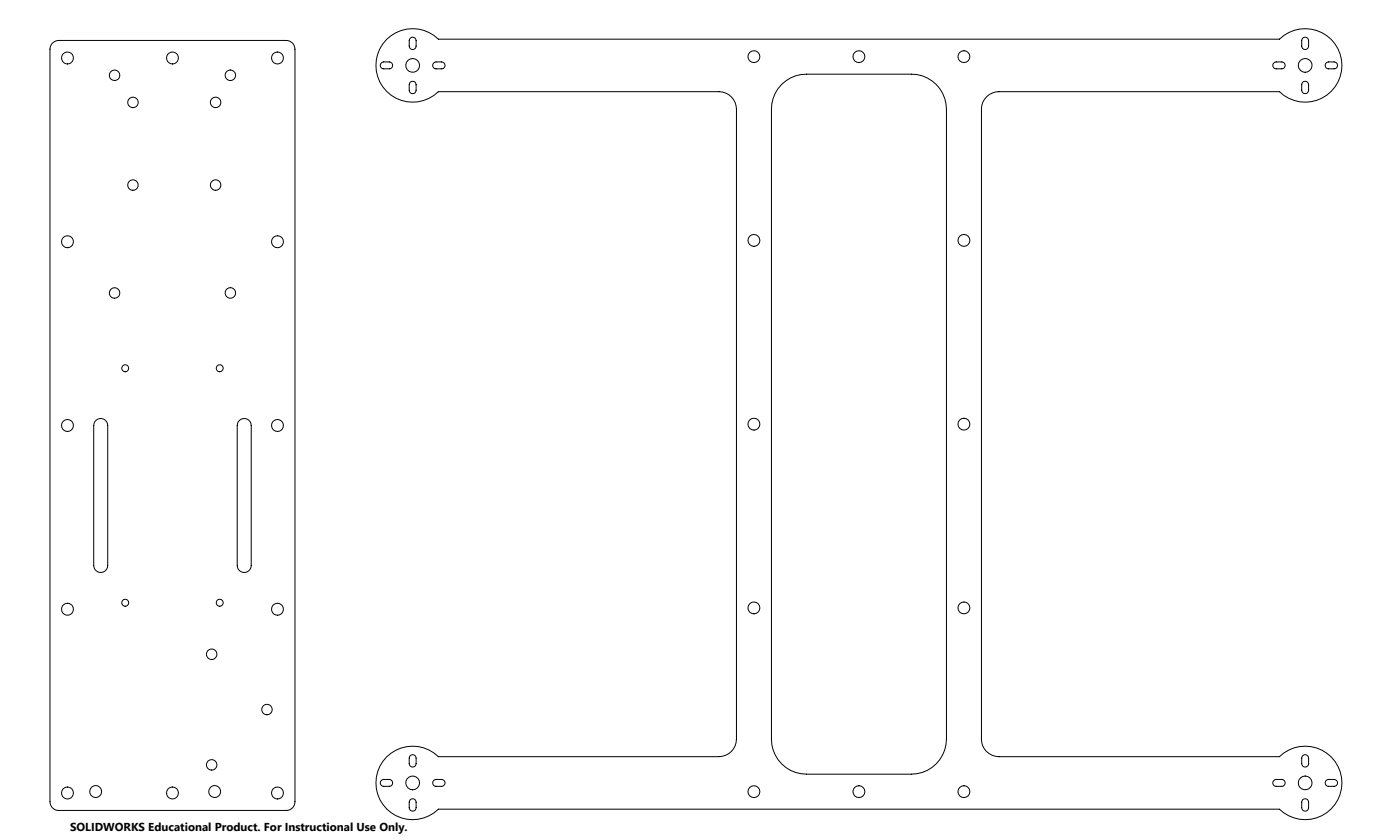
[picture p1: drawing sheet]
<svg xmlns="http://www.w3.org/2000/svg" width="508mm" height="305mm" viewBox="0 0 508 305" stroke-linecap="round" stroke-linejoin="round" font-family="sans-serif">
<g fill="none" stroke="#000" stroke-width=".36">
<path d="M19.1 15.6l1-.7 1.2-.2h82.6a3.2 3.2 0 0 1 3.1 3.2v273a3.1 3.1 0 0 1-3.1 3.2h-82.6a3.1 3.1 0 0 1-3.2-3.2v-273l.3-1.2zM140.3 14.3a13.4 13.4 0 0 1 18.8-.1h305.2a13.3 13.3 0 0 1 18.8 .1 13.3 13.3 0 0 1 0 18.8 13.3 13.3 0 0 1-18.8 .2h-101.8a6.3 6.3 0 0 0-6.4 6.3v228.6a6.3 6.3 0 0 0 6.4 6.4h101.8a13.3 13.3 0 0 1 18.8 .1 13.3 13.3 0 0 1 0 18.8 13.3 13.3 0 0 1-18.8 .1h-305.2a13.3 13.3 0 0 1-18.8-.1 13.3 13.3 0 0 1 0-18.8 13.3 13.3 0 0 1 18.8-.1h101.8a6.4 6.4 0 0 0 6.3-6.4v-228.6a6.4 6.4 0 0 0-6.3-6.3h-101.8a13.3 13.3 0 0 1-18.8-.2 13.3 13.3 0 0 1 0-18.8zM148.8 13.9a1.26 1.26 0 0 1 1.4-.3 1.26 1.26 0 0 1 .8 1.1v2a1.25 1.25 0 0 1-1.3 1.3 1.25 1.25 0 0 1-1.2-1.3v-2zM472.7 13.9a1.26 1.26 0 0 1 1.4-.3 1.26 1.26 0 0 1 .7 1.1v2a1.25 1.25 0 0 1-1.2 1.3 1.25 1.25 0 0 1-1.3-1.3v-2zM138.4 22.9a3.8 3.8 0 0 1 3.3-.3 1.25 1.25 0 0 1 .8 1.4 1.25 1.25 0 0 1-1.2 1h-2.1a1.23 1.23 0 0 1-1.1-.8 1.23 1.23 0 0 1 .3-1.3zM148.8 29.8a1.26 1.26 0 0 1 1.4-.2 1.26 1.26 0 0 1 .8 1.1v2a1.25 1.25 0 0 1-1.3 1.3 1.25 1.25 0 0 1-1.2-1.3v-2zM157.3 22.9a3.9 3.9 0 0 1 3.4-.3 1.25 1.25 0 0 1 .8 1.4 1.25 1.25 0 0 1-1.3 1h-2a1.26 1.26 0 0 1-1.1-.8 1.26 1.26 0 0 1 .2-1.3zM283.6 30.6a12.7 12.7 0 0 1 9-3.7h38.1a12.7 12.7 0 0 1 12.7 12.7v228.6a12.8 12.8 0 0 1-12.7 12.7h-38.1a12.7 12.7 0 0 1-12.7-12.7v-228.6a12.6 12.6 0 0 1 3.7-9zM462.2 22.9a3.8 3.8 0 0 1 3.4-.3 1.25 1.25 0 0 1 .7 1.4 1.25 1.25 0 0 1-1.2 1h-2a1.23 1.23 0 0 1-1.2-.8 1.23 1.23 0 0 1 .3-1.3zM472.7 29.8a1.26 1.26 0 0 1 1.4-.2 1.26 1.26 0 0 1 .7 1.1v2a1.25 1.25 0 0 1-1.2 1.3 1.25 1.25 0 0 1-1.3-1.3v-2zM481.2 22.9a3.9 3.9 0 0 1 3.4-.3 1.25 1.25 0 0 1 .7 1.4 1.25 1.25 0 0 1-1.2 1h-2a1.26 1.26 0 0 1-1.2-.8 1.26 1.26 0 0 1 .3-1.3zM34.9 152.5a2.54 2.54 0 0 1 2.7-.4 2.54 2.54 0 0 1 1.5 2.3v50.8a2.54 2.54 0 0 1-2.6 2.5 2.54 2.54 0 0 1-2.5-2.5v-50.8l.4-1.4z"/>
<path d="M87 152.5a2.54 2.54 0 0 1 2.7-.4 2.54 2.54 0 0 1 1.5 2.3v50.8a2.54 2.54 0 0 1-2.6 2.5 2.54 2.54 0 0 1-2.5-2.5v-50.8l.4-1.4zM148.8 274.2a1.26 1.26 0 0 1 1.4-.3 1.26 1.26 0 0 1 .8 1.2v2a1.25 1.25 0 0 1-1.3 1.2 1.25 1.25 0 0 1-1.2-1.2v-2zM472.7 274.2a1.26 1.26 0 0 1 1.4-.3 1.26 1.26 0 0 1 .7 1.2v2a1.25 1.25 0 0 1-1.2 1.2 1.25 1.25 0 0 1-1.3-1.2v-2zM138.4 283.2a3.8 3.8 0 0 1 3.3-.3 1.25 1.25 0 0 1 .8 1.4 1.25 1.25 0 0 1-1.2 1h-2.1a1.23 1.23 0 0 1-1.1-.7 1.23 1.23 0 0 1 .3-1.4zM148.8 290.2a1.26 1.26 0 0 1 1.4-.3 1.26 1.26 0 0 1 .8 1.2v2a1.25 1.25 0 0 1-1.3 1.2 1.25 1.25 0 0 1-1.2-1.2v-2zM157.3 283.2a3.9 3.9 0 0 1 3.4-.3 1.25 1.25 0 0 1 .8 1.4 1.25 1.25 0 0 1-1.3 1h-2a1.26 1.26 0 0 1-1.1-.7 1.26 1.26 0 0 1 .2-1.4zM462.2 283.2a3.8 3.8 0 0 1 3.4-.3 1.25 1.25 0 0 1 .7 1.4 1.25 1.25 0 0 1-1.2 1h-2a1.23 1.23 0 0 1-1.2-.7 1.23 1.23 0 0 1 .3-1.4zM472.7 290.2a1.26 1.26 0 0 1 1.4-.3 1.26 1.26 0 0 1 .7 1.2v2a1.25 1.25 0 0 1-1.2 1.2 1.25 1.25 0 0 1-1.3-1.2v-2zM481.2 283.2a3.9 3.9 0 0 1 3.4-.3 1.25 1.25 0 0 1 .7 1.4 1.25 1.25 0 0 1-1.2 1h-2a1.26 1.26 0 0 1-1.2-.7 1.26 1.26 0 0 1 .3-1.4z"/>
<circle cx="24.5" cy="21" r="2.17"/>
<circle cx="41.6" cy="27.3" r="1.9"/>
<circle cx="48.3" cy="37.2" r="1.9"/>
<circle cx="62.6" cy="21" r="2.17"/>
<circle cx="78.2" cy="37.2" r="1.9"/>
<circle cx="83.6" cy="27.3" r="1.91"/>
<circle cx="100.7" cy="21" r="2.16"/>
<circle cx="149.7" cy="23.7" r="2.51"/>
<circle cx="273.6" cy="20.6" r="2.16"/>
<circle cx="311.7" cy="20.6" r="2.16"/>
<circle cx="349.8" cy="20.6" r="2.15"/>
<circle cx="473.6" cy="23.7" r="2.51"/>
<circle cx="48.2" cy="67.1" r="1.9"/>
<circle cx="78.2" cy="67.1" r="1.9"/>
<circle cx="24.5" cy="87.7" r="2.17"/>
<circle cx="100.7" cy="87.7" r="2.16"/>
<circle cx="273.6" cy="87.2" r="2.16"/>
<circle cx="349.8" cy="87.2" r="2.15"/>
<circle cx="41.6" cy="106.3" r="1.9"/>
<circle cx="83.6" cy="106.3" r="1.91"/>
<circle cx="45.4" cy="133.6" r="1.27"/>
<circle cx="79.7" cy="133.6" r="1.27"/>
<circle cx="24.5" cy="154.4" r="2.17"/>
<circle cx="100.7" cy="154.4" r="2.16"/>
<circle cx="273.6" cy="153.9" r="2.16"/>
<circle cx="349.8" cy="153.9" r="2.15"/>
<circle cx="45.4" cy="218.7" r="1.27"/>
<circle cx="79.7" cy="218.7" r="1.27"/>
<circle cx="24.5" cy="221.1" r="2.16"/>
<circle cx="76.8" cy="237.4" r="1.92"/>
<circle cx="100.7" cy="221.1" r="2.17"/>
<circle cx="273.6" cy="220.6" r="2.16"/>
<circle cx="349.8" cy="220.6" r="2.15"/>
<circle cx="96.9" cy="257.5" r="1.9"/>
<circle cx="76.8" cy="277.5" r="1.91"/>
<circle cx="24.5" cy="287.7" r="2.16"/>
<circle cx="34.7" cy="287.2" r="2.15"/>
<circle cx="62.6" cy="287.7" r="2.16"/>
<circle cx="77.9" cy="287.2" r="2.15"/>
<circle cx="100.7" cy="287.7" r="2.17"/>
<circle cx="149.7" cy="284.1" r="2.51"/>
<circle cx="273.6" cy="287.3" r="2.16"/>
<circle cx="311.7" cy="287.3" r="2.15"/>
<circle cx="349.8" cy="287.3" r="2.15"/>
<circle cx="473.6" cy="284.1" r="2.51"/>
</g>
<text font-size="4.2" x="25.4" y="301.4">SOLIDWORKS Educational Product. For Instructional Use Only.</text>
</svg>
